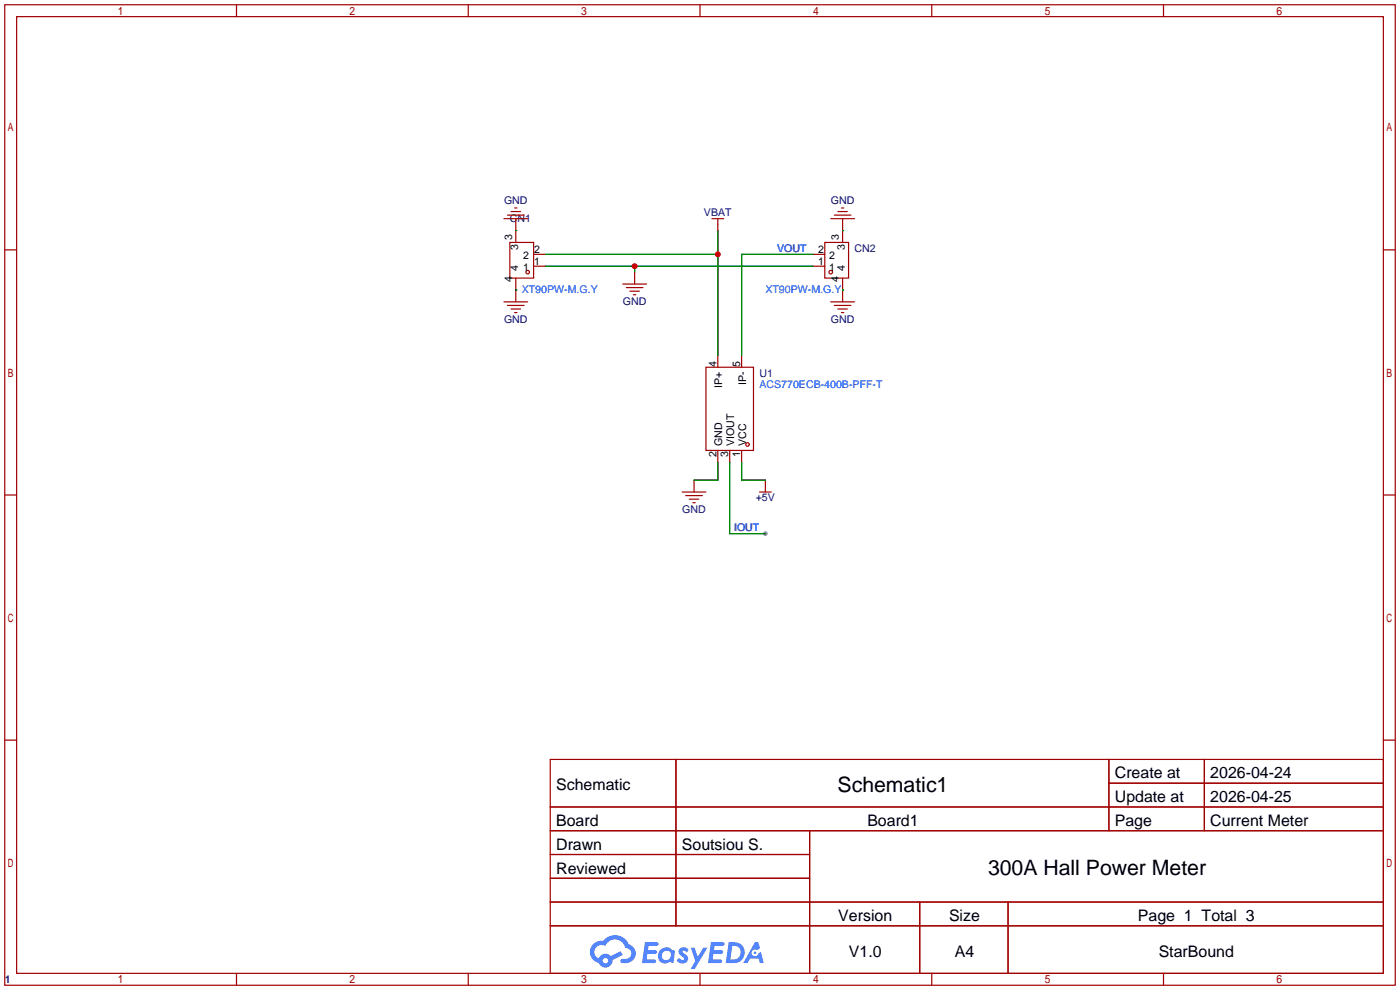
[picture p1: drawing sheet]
<svg xmlns="http://www.w3.org/2000/svg" width="299mm" height="212mm" viewBox="0 0 299 212" stroke-linecap="round" stroke-linejoin="round" font-family="sans-serif">
<circle cx="163.6" cy="114" r=".51" fill="#999"/>
<g fill="none" stroke="#a10000" stroke-width=".25">
<path d="M1 1h297.2v209.6h-297.2zM3.6 3.6h292.1v204.4h-292.1zM50.5 1v2.6M100.1 1v2.6M149.6 1v2.6M199.1 1v2.6M248.7 1v2.6M1 53.4h2.6M295.7 53.4h2.5M1 105.8h2.6M295.7 105.8h2.5M1 158.2h2.6"/>
<path d="M295.7 158.2h2.5M117.6 162.3h178.1v45.7h-178.1zM117.6 172.5h178.1M117.6 177.5h178.1M144.5 162.3v35.6M173 177.5v30.5M237 162.3v15.2M237 167.4h58.7M257.4 162.3v15.2M117.6 182.6h55.4M117.6 192.8h178.1M117.6 187.7h55.4"/>
<path d="M117.6 197.9h178.1M196.6 192.8v15.2M215.4 192.8v15.2M50.5 208v2.6M100.1 208v2.6M149.6 208v2.6M199.1 208v2.6M248.7 208v2.6"/>
</g>
<g fill="#5487ff">
<path d="M145.3 202.7a1.3 1.3 0 0 1 1.9 .3l-.4 .6a.54 .54 0 0 0-.9-.2l.1 .2a1.34 1.34 0 0 1 .9 1.8 1.47 1.47 0 0 1-2.3-.1l.5-.6 .8 .5a.31 .31 0 0 0 .4-.3 .31 .31 0 0 0-.3-.4 1.12 1.12 0 0 1-.7-1.8z"/>
<path d="M147.6 202.5h.9l.6 2 1.2-2h.9l-2.7 4.6h-.9l1-1.7z"/>
<path d="M137.8 201.4h1.7a1.31 1.31 0 0 1 1.2 .2 .4 .4 0 0 1-.3 .5l-1.8 .1-.1 .9h1.6a.4 .4 0 0 1 .4 .4 .4 .4 0 0 1-.5 .4h-1.6l-.2 1.2h1.4a.46 .46 0 0 1 .5 0 .46 .46 0 0 1 .1 .5l-.4 .2h-2.6z"/>
<path d="M151.9 201.4h1.7a1.32 1.32 0 0 1 1.2 .2 .39 .39 0 0 1-.3 .5l-1.8 .1-.1 .9h1.6a.4 .4 0 0 1 .4 .4 .4 .4 0 0 1-.4 .4h-1.7l-.2 1.2h1.4a.46 .46 0 0 1 .5 0 .46 .46 0 0 1 .1 .5l-.4 .2h-2.6z"/>
<path d="M161.3 201.4h.8l.3 1.3-.6 .4a.75 .75 0 0 0-1.1 .3 .75 .75 0 0 0 .5 1 .75 .75 0 0 0 .9-.7l.5-.2 .6 2.3h-.8l-.3-.9h-1.8l-.5 .9h-1z"/>
<path d="M155.7 201.4l-.6 4.4h1.5a2.27 2.27 0 0 0 2.6-2.2 2.27 2.27 0 0 0-2.7-2.2zM156.5 202.1a1.5 1.5 0 0 1 1.8 1.6 1.5 1.5 0 0 1-1.9 1.4h-.3z"/>
<path d="M141.2 203a1.6 1.6 0 0 0-.3 2.3 1.6 1.6 0 0 0 2.3 .2l.7 .3 .3-2.4-.1-.3-.5-.1a1.58 1.58 0 0 0-2.4 0zM141.8 203.5a.98 .98 0 0 1 1.6 .4 .98 .98 0 0 1-1.1 1.3 .94 .94 0 0 1-.9-.7 .94 .94 0 0 1 .4-1z"/>
<path d="M126.8 201.8a2.37 2.37 0 0 0 1.1 4 1.54 1.54 0 0 0 1.8 1 1.54 1.54 0 0 0 1.2-1.6l2.2-1.1-.5-.8-2 1a1.57 1.57 0 0 0-2.7 .5 1.5 1.5 0 0 1-.7-2.1 1.5 1.5 0 0 1 2.2-.5 2.23 2.23 0 0 1 2.3-1.4 2.23 2.23 0 0 1 2 1.8 1.16 1.16 0 0 1 1.2 1.1 1.16 1.16 0 0 1-1.1 1.2h-.7a.47 .47 0 0 0-.5 .4 .47 .47 0 0 0 .4 .5 2.17 2.17 0 0 0 2.5-.9 2.17 2.17 0 0 0-.3-2.7l-.8-.4a3.2 3.2 0 0 0-5.5-.7l-1.1 .1zM128.8 205.3a.6 .6 0 0 1 1.2 0 .6 .6 0 0 1-1.2 0z"/>
<circle cx="161.4" cy="203.6" r=".28"/>
</g>
<g fill="none" stroke="#a10000" stroke-width=".25">
<path d="M107.7 46.7h5.1M108.5 46h3.5M109 51.8h5v7.6h-5zM109.2 45.2h2.1M110 44.4h.5M110.2 46.7v5.1M110.2 59.4v5.1M114 56.9h2.6M114 54.4h2.6M135.6 58.2v2.5M152.1 46.7h2.6M153.4 46.7v2.6"/>
<path d="M173.7 56.9h2.6M173.7 54.4h2.6M176.3 51.8h5.1v7.6h-5.1zM177.5 46.7h5.1M178.3 46h3.6M179.1 45.2h2M179.8 44.4h.5M180.1 46.7v5.1M180.1 59.4v5.1M107.7 64.5h5.1M108.5 65.3h3.5M109.2 66h2.1"/>
<path d="M110 66.8h.5M133.1 60.7h5.1M133.9 61.5h3.5M134.6 62.2h2.1M135.4 63h.5M150.9 78.5h10.1v17.8h-10.1zM153.4 75.9v2.6M158.5 75.9v2.6M177.5 64.5h5.1M178.3 65.3h3.6M179.1 66h2M179.8 66.8h.5"/>
<path d="M153.4 96.3v2.5M156 96.3v2.5M158.5 96.3v2.5M145.8 105.2h5.1M146.6 105.9h3.5M147.3 106.7h2.1M148.1 107.4h.5M148.3 102.6v2.6M162.3 105.2h2.5M163.6 102.6v2.6"/>
<circle cx="112.8" cy="58.2" r=".38"/>
<circle cx="177.5" cy="58.2" r=".38"/>
<circle cx="159.8" cy="95" r=".38"/>
</g>
<path d="M110.2 49.3h.1M116.6 56.9h57.1M116.6 54.4h36.8M135.6 56.9v1.3M153.4 49.3v26.6M173.7 54.4h-15.2v21.5M180.1 49.3h.1M110.2 62h.1M180.1 62h.1M153.4 98.8v3.8h-5.1M156 98.8v15.2h7.6M158.5 98.8v3.8h5.1" fill="none" stroke="#008700" stroke-width=".25"/>
<g fill="#c00">
<circle cx="135.6" cy="56.9" r=".63"/>
<circle cx="153.4" cy="54.4" r=".63"/>
</g>
<g font-size="4.5">
<text x="179" y="169.2">Schematic1</text>
<text x="211.2" y="187">300A Hall Power Meter</text>
</g>
<g font-size="3.4">
<text x="238.3" y="166.4">Create at</text>
<text x="258.7" y="166.4">2026-04-24</text>
<text x="118.9" y="168.9">Schematic</text>
<text x="238.3" y="171.4">Update at</text>
<text x="258.7" y="171.4">2026-04-25</text>
<text x="118.9" y="176.5">Board</text>
<text x="185.4" y="176.5">Board1</text>
<text x="238.3" y="176.5">Page</text>
<text x="258.7" y="176.5">Current Meter</text>
<text x="118.9" y="181.6">Drawn</text>
<text x="145.7" y="181.6">Soutsiou S.</text>
<text x="118.9" y="186.7">Reviewed</text>
<text x="179.2" y="196.8">Version</text>
<text x="202.8" y="196.8">Size</text>
<text x="243.2" y="196.8">Page 1 Total 3</text>
<text x="181.4" y="204.5">V1.0</text>
<text x="204.1" y="204.5">A4</text>
<text x="247.6" y="204.5">StarBound</text>
</g>
<g font-size="2.3" fill="#000080">
<text x="107.7" y="43.7">GND</text>
<text x="109" y="47.5">CN1</text>
<text x="150.5" y="46.2">VBAT</text>
<text x="177.6" y="43.7">GND</text>
<text x="182.6" y="53.8">CN2</text>
<text x="133.1" y="65.2">GND</text>
<text x="107.7" y="69.1">GND</text>
<text x="177.6" y="69.1">GND</text>
<text x="162.3" y="80.5">U1</text>
<text x="161.5" y="107.2">+5V</text>
<text x="145.8" y="109.7">GND</text>
<text x="1" y="210">1</text>
</g>
<g font-size="2.3">
<text x="109.4" y="51.2" transform="rotate(-90 109.4 51.2)">3</text>
<text x="110.7" y="53.5" transform="rotate(-90 110.7 53.5)">3</text>
<text x="179.3" y="51.2" transform="rotate(-90 179.3 51.2)">3</text>
<text x="180.6" y="53.5" transform="rotate(-90 180.6 53.5)">3</text>
<text x="110.7" y="58" transform="rotate(-90 110.7 58)">4</text>
<text x="111.8" y="57.9">1</text>
<text x="111.8" y="55.3">2</text>
<text x="114.2" y="56.6">1</text>
<text x="114.2" y="54">2</text>
<text x="174.9" y="56.6">1</text>
<text x="174.9" y="54">2</text>
<text x="177.2" y="57.9">1</text>
<text x="177.2" y="55.3">2</text>
<text x="180.6" y="58" transform="rotate(-90 180.6 58)">4</text>
<text x="109.4" y="60.3" transform="rotate(-90 109.4 60.3)">4</text>
<text x="179.3" y="60.3" transform="rotate(-90 179.3 60.3)">4</text>
<text x="153.1" y="78.4" transform="rotate(-90 153.1 78.4)">4</text>
<text x="154.4" y="82.9" transform="rotate(-90 154.4 82.9)">IP+</text>
<text x="158.2" y="78.4" transform="rotate(-90 158.2 78.4)">5</text>
<text x="159.5" y="82.3" transform="rotate(-90 159.5 82.3)">IP-</text>
<text x="154.4" y="95.3" transform="rotate(-90 154.4 95.3)">GND</text>
<text x="156.9" y="95.3" transform="rotate(-90 156.9 95.3)">VIOUT</text>
<text x="159.5" y="95.3" transform="rotate(-90 159.5 95.3)">VCC</text>
<text x="153.1" y="97.7" transform="rotate(-90 153.1 97.7)">2</text>
<text x="155.6" y="97.7" transform="rotate(-90 155.6 97.7)">3</text>
<text x="158.2" y="97.7" transform="rotate(-90 158.2 97.7)">1</text>
</g>
<g font-size="2.3" fill="#00f">
<text x="166.1" y="53.8">VOUT</text>
<text x="111.5" y="62.7">XT90PW-M.G.Y</text>
<text x="163.6" y="62.7">XT90PW-M.G.Y</text>
<text x="162.3" y="83">ACS770ECB-400B-PFF-T</text>
<text x="156.9" y="113.5">IOUT</text>
</g>
</svg>
